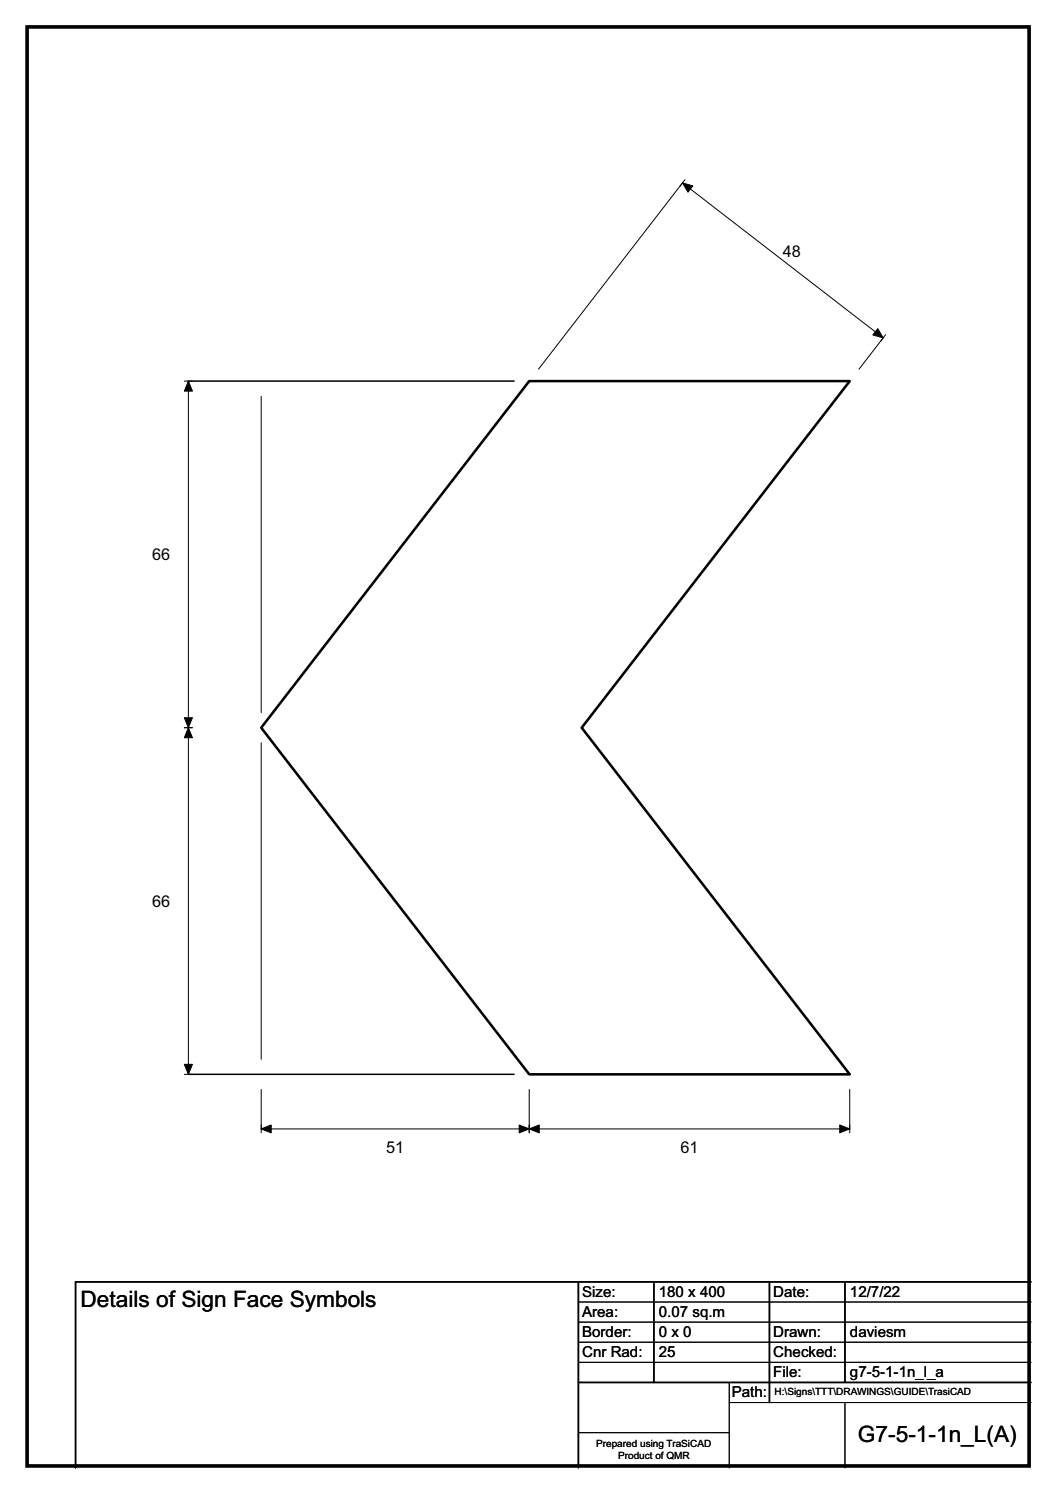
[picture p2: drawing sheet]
<svg xmlns="http://www.w3.org/2000/svg" width="210mm" height="297mm" viewBox="0 0 210 297" stroke-linecap="round" stroke-linejoin="round" font-family="sans-serif">
<path d="M37.5 75.8h64.7M37.5 213.7h64.7M115 255v37M130 255v20M153 255v24M168 255v20M205 255h-190v37M115 275h90" fill="none" stroke="#000" stroke-width=".3"/>
<g fill="none" stroke="#000" stroke-width=".2">
<path d="M136.2 35.8l-1 1.2M36.7 75.8h1.6M37.5 75.8v137.9M51.9 78.8v63M107.1 73.5l28.6-37.1 39.9 30.8-4.8 6.3M176.1 66.6l-1 1.3M36.7 144.8h1.6M51.9 147.8v62.9M36.7 213.7h1.6M51.9 216.8v8.6M105.2 216.8v8.6M169 216.8v8.6"/>
<path d="M51.9 224.6h117.1M115 259h90M115 263h90M115 267h90M115 271h90M145 279h60M145 275v17M168 279v13M115 285h30"/>
</g>
<g fill="#000" stroke="#000" stroke-width=".2">
<path d="M135.7 36.4l2.1 .6-1 1.2z" fill-rule="evenodd"/>
<path d="M37.5 75.8l.8 2h-1.6z" fill-rule="evenodd"/>
<path d="M174.5 65.4l1.1 1.8-2-.6z" fill-rule="evenodd"/>
<path d="M36.7 142.8h1.6l-.8 2z" fill-rule="evenodd"/>
<path d="M37.5 144.8l.8 2h-1.6z" fill-rule="evenodd"/>
<path d="M36.7 211.8h1.6l-.8 1.9z" fill-rule="evenodd"/>
<path d="M51.9 224.6l2-.8v1.6z" fill-rule="evenodd"/>
<path d="M105.2 224.6l2-.8v1.6z" fill-rule="evenodd"/>
<path d="M103.2 223.8l2 .8-2 .8z" fill-rule="evenodd"/>
<path d="M167 223.8l2 .8-2 .8z" fill-rule="evenodd"/>
</g>
<path d="M105.2 75.8h63.8l-53.3 69 53.3 68.9h-63.8l-53.3-68.9z" fill="none" stroke="#000" stroke-width=".51"/>
<path d="M5.4 5.4h199.2v286.3h-199.2z" fill="none" stroke="#000" stroke-width=".72"/>
<g font-size="4.5">
<text x="16" y="260.1">Details of Sign Face Symbols</text>
<text x="170.6" y="286.9">G7-5-1-1n_L(A)</text>
</g>
<g font-size="3.2">
<text x="155.7" y="51.1">48</text>
<text x="30.2" y="111.4">66</text>
<text x="30.2" y="180.4">66</text>
<text x="76.8" y="229.3">51</text>
<text x="135.3" y="229.3">61</text>
</g>
<g font-size="3">
<text x="115.7" y="258">Size:</text>
<text x="131" y="258">180 x 400</text>
<text x="153.8" y="258">Date:</text>
<text x="169" y="258">12/7/22</text>
<text x="115.8" y="262">Area:</text>
<text x="131" y="262">0.07 sq.m</text>
<text x="115.8" y="266">Border:</text>
<text x="115.8" y="270">Cnr Rad:</text>
<text x="131" y="266">0 x 0</text>
<text x="131" y="270">25</text>
<text x="153.8" y="266">Drawn:</text>
<text x="153.8" y="270">Checked:</text>
<text x="169" y="266">daviesm</text>
<text x="153.8" y="274">File:</text>
<text x="169" y="274">g7-5-1-1n_l_a</text>
<text x="145.5" y="278">Path:</text>
</g>
<g font-size="2">
<text x="154" y="277.6">H:\Signs\TTT\DRAWINGS\GUIDE\TrasiCAD</text>
<text x="118.5" y="287.8">Prepared using TraSiCAD</text>
<text x="122.9" y="290.2">Product of QMR</text>
</g>
</svg>
